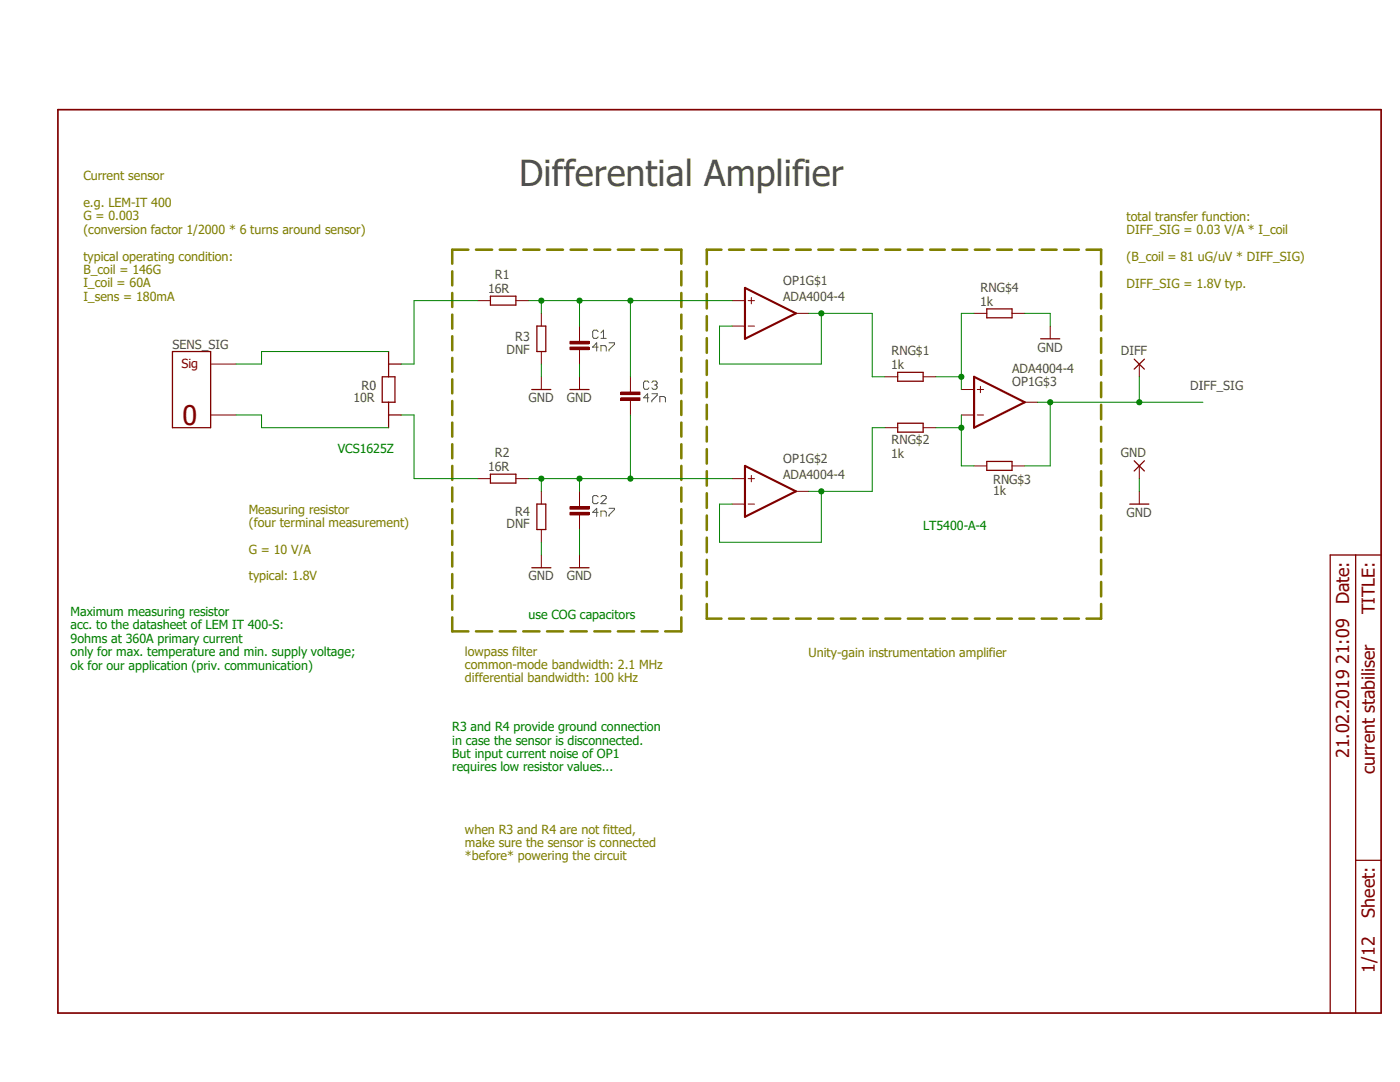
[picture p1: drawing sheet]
<svg xmlns="http://www.w3.org/2000/svg" width="279mm" height="216mm" viewBox="0 0 279 216" stroke-linecap="round" stroke-linejoin="round" font-family="sans-serif">
<path d="M11.2 21.4l265 181.1M276.2 21.4l-265 181.1" fill="none" stroke="#fff" stroke-width=".2"/>
<g fill="none" stroke="#808000" stroke-width=".51">
<path d="M90.3 54.1v2.8M90.3 58.5v2.8M93.5 49.8h-3.2v2.8M95 49.8h3.2M99.7 49.8h3.2M104.4 49.8h3.3M109.2 49.8h3.2M113.9 49.8h3.2M118.6 49.8h3.2M123.3 49.8h3.2M128.1 49.8h3.1M132.8 49.8h3.2v2.8"/>
<path d="M136 54.1v2.8M136 58.5v2.8M141.1 54.2v2.9M141.1 58.7v2.9M144 49.8h-2.9v2.9M145.5 49.8h3M150 49.8h2.9M154.4 49.8h3M158.9 49.8h2.9M163.3 49.8h3M167.8 49.8h2.9M172.3 49.8h2.9"/>
<path d="M176.7 49.8h3M181.2 49.8h2.9M185.6 49.8h3M190.1 49.8h2.9M194.6 49.8h2.9M199 49.8h2.9M203.5 49.8h2.9M207.9 49.8h3M212.4 49.8h2.9M216.8 49.8h3v2.9M219.8 54.2v2.9M219.8 58.7v2.9"/>
<path d="M90.3 62.8v2.8M90.3 67.1v2.8M90.3 71.4v2.8M90.3 75.7v2.8M136 62.8v2.8M136 67.1v2.8M136 71.4v2.8M136 75.7v2.8M141.1 63.1v2.9M141.1 67.5v2.9M141.1 71.9v2.9M141.1 76.3v2.9"/>
<path d="M219.8 63.1v2.9M219.8 67.5v2.9M219.8 71.9v2.9M219.8 76.3v2.9M90.3 80v2.8M90.3 84.3v2.8M90.3 88.6v2.8M90.3 93v2.8M90.3 97.3v2.8M136 80v2.8M136 84.3v2.8M136 88.6v2.8"/>
<path d="M136 93v2.8M136 97.3v2.8M141.1 80.8v2.9M141.1 85.2v2.9M141.1 89.6v2.9M141.1 94v2.9M141.1 98.4v2.9M219.8 80.8v2.9M219.8 85.2v2.9M219.8 89.6v2.9M219.8 94v2.9M219.8 98.4v2.9"/>
<path d="M90.3 101.6v2.8M90.3 105.9v2.8M90.3 110.2v2.8M90.3 114.6v2.7M90.3 118.9v2.8M136 101.6v2.8M136 105.9v2.8M136 110.2v2.8M136 114.6v2.7M136 118.9v2.8M141.1 102.9v2.8M141.1 107.3v2.9"/>
<path d="M141.1 111.7v2.9M141.1 116.1v2.9M219.8 102.9v2.8M219.8 107.3v2.9M219.8 111.7v2.9M219.8 116.1v2.9M90.3 123.2v2.8h3.2M95 126h3.2M99.7 126h3.2M104.4 126h3.3M109.2 126h3.2M113.9 126h3.2"/>
<path d="M118.6 126h3.2M123.3 126h3.2M128.1 126h3.1M136 123.2v2.8h-3.2M141.1 120.5v2.9h2.9M145.5 123.4h3M150 123.4h2.9M154.4 123.4h3M158.9 123.4h2.9M163.3 123.4h3M167.8 123.4h2.9M172.3 123.4h2.9"/>
<path d="M176.7 123.4h3M181.2 123.4h2.9M185.6 123.4h3M190.1 123.4h2.9M194.6 123.4h2.9M199 123.4h2.9M203.5 123.4h2.9M207.9 123.4h3M212.4 123.4h2.9M219.8 120.5v2.9h-3"/>
</g>
<g fill="none" stroke="#505050" stroke-width=".2">
<path d="M119.4 69.3h-1.1l.8-.9v1.7M119.4 66.2l-.3-.3h-.6l-.2 .3v1l.2 .3h.6l.3-.3M119.9 70.1v-1.1h.8l.3 .3v.8M119.9 67.5h1.1M119.9 66.4l.5-.5v1.6M121.5 68.4h1.1v.3l-1.1 1.1v.3M129.5 79.4h-1.1l.8-.8v1.6M129.5 76.3l-.3-.3h-.5l-.3 .3v1.1l.3 .3h.5l.3-.3M130.1 78.6h1v.3l-1 1v.3M130.1 76.3l.2-.3h.6l.2 .3v.3l-.2 .2M130.6 76.8h.3M130.9 76.8l.2 .3v.3l-.2 .3h-.6l-.2-.3"/>
<path d="M119.4 99.1l-.3-.2h-.6l-.2 .2v1.1l.2 .3h.6l.3-.3M119.9 99.1l.3-.2h.5l.3 .2v.3l-1.1 1.1h1.1M131.7 80.2v-1.1h.8l.3 .3v.8M119.4 102.2h-1.1l.8-.8v1.6M119.9 103v-1h.8l.3 .2v.8M121.5 101.4h1.1v.3l-1.1 1.1v.2"/>
</g>
<path d="M97.9 59.1h5.1v1.8h-5.1zM76.3 75.2h2.5v5.1h-2.5zM77.6 70.1v5.1M77.6 72.6h2.5M77.6 80.3v5M77.6 82.8h2.5M270.6 110.7v91.4M275.6 110.7h-10.1v91.4M270.6 171.7h5" fill="none" stroke="#800000" stroke-width=".25"/>
<path d="M11.6 21.9h264v180.2h-264z" fill="none" stroke="#800000" stroke-width=".34"/>
<path d="M95.3 60h2.6M103 60h2.5M115.7 67.6v.6M115.7 69.5v.6" fill="none" stroke="#800000" stroke-width=".2"/>
<path d="M113.7 68.1h3.9v.5h-3.9z" fill-rule="evenodd" fill="#800000"/>
<path d="M113.7 68.1h3.9v.5h-3.9z" fill="none" stroke="#800000" stroke-width=".2"/>
<path d="M113.7 69.3h3.9v.5h-3.9z" fill-rule="evenodd" fill="#800000"/>
<path d="M113.7 69.3h3.9v.5h-3.9zM115.7 65.1v2.5M115.7 70.1v2.5M115.7 100.6v.6M115.7 102.5v.6" fill="none" stroke="#800000" stroke-width=".2"/>
<path d="M113.7 101.1h3.9v.5h-3.9z" fill-rule="evenodd" fill="#800000"/>
<path d="M113.7 101.1h3.9v.5h-3.9z" fill="none" stroke="#800000" stroke-width=".2"/>
<path d="M113.7 102.2h3.9v.5h-3.9z" fill-rule="evenodd" fill="#800000"/>
<path d="M125.8 77.7v.7M125.8 79.6v.7M115.7 98v2.6M113.7 102.2h3.9v.5h-3.9zM115.7 103.1v2.6" fill="none" stroke="#800000" stroke-width=".2"/>
<path d="M123.9 78.2h3.8v.5h-3.8z" fill-rule="evenodd" fill="#800000"/>
<path d="M123.9 78.2h3.8v.5h-3.8z" fill="none" stroke="#800000" stroke-width=".2"/>
<path d="M123.9 79.4h3.8v.5h-3.8z" fill-rule="evenodd" fill="#800000"/>
<g fill="none" stroke="#800000" stroke-width=".2">
<path d="M146.1 60h2.6M149.3 60h1.3M149.9 59.4v1.2M42 72.6h5.1M108 62.5v2.6M108 70.1v2.5M108 75.2v2.5M115.7 75.2v2.5M123.9 79.4h3.8v.5h-3.8zM125.8 75.2v2.5M146.1 65.1h2.6M149.3 65.1h1.3"/>
<path d="M158.8 62.5h2.6M176.6 75.2h2.6M184.2 75.2h2.6M191.9 77.7h2.5M194.4 62.5h2.5M195 77.7h1.3M195.7 77.1v1.3M202 62.5h2.5M209.6 65.1v2.5M227.4 72.6v2.6M42 82.8h5.1M95.3 95.5h2.6"/>
<path d="M103 95.5h2.5M108 98v2.6M125.8 80.3v2.5M146.1 95.5h2.6M149.3 95.5h1.3M149.9 94.9v1.2M158.8 98h2.6M176.6 85.3h2.6M184.2 85.3h2.6M191.9 82.8h2.5M194.4 93h2.5M195 82.8h1.3"/>
<path d="M202 93h2.5M204.5 80.3h2.6M227.4 93v2.5M227.4 98v2.6M108 105.7v2.5M108 110.7v2.6M115.7 110.7v2.6M146.1 100.6h2.6M149.3 100.6h1.3"/>
</g>
<g fill="none" stroke="#800000" stroke-width=".25">
<path d="M34.4 70.1h7.6v15.2h-7.6zM106.1 77.7h3.8M107.1 65.1h1.8v5h-1.8zM113.7 77.7h3.9M179.2 74.3h5v1.8h-5zM196.9 61.6h5.1v1.8h-5.1zM207.7 67.6h3.8M226.4 71.7l2 2M228.4 71.7l-2 2M97.9 94.6h5.1v1.8h-5.1zM179.2 84.5h5v1.7h-5zM196.9 92.1h5.1v1.8h-5.1z"/>
<path d="M226.4 91.9l2 2.1M228.4 91.9l-2 2.1M106.1 113.3h3.8M107.1 100.6h1.8v5.1h-1.8zM113.7 113.3h3.9M225.5 100.6h3.8"/>
</g>
<path d="M148.7 57.4l10.1 5.1-10.1 5.1zM194.4 75.2l10.1 5.1-10.1 5zM148.7 93l10.1 5-10.1 5.1z" fill="none" stroke="#800000" stroke-width=".42"/>
<path d="M95.3 60h-12.7v12.6h-2.5M105.5 60h10.2M108 60v2.5M77.6 70.1h-25.4v2.5h-5.1M108 72.6v2.6M115.7 72.6v2.6M204.5 62.5h5.1v2.6M80.1 82.8h2.5v12.7h12.7M227.4 95.5v2.5M108 108.2v2.5M115.7 105.7v5" fill="none" stroke="#008000" stroke-width=".2"/>
<circle cx="108" cy="60" r=".51" fill="#008000"/>
<g fill="none" stroke="#008000" stroke-width=".2">
<path d="M125.8 60h-10.1v5.1"/>
<circle cx="108" cy="60" r=".51"/>
</g>
<circle cx="115.7" cy="60" r=".51" fill="#008000"/>
<g fill="none" stroke="#008000" stroke-width=".2">
<path d="M146.1 60h-20.3v15.2"/>
<circle cx="115.7" cy="60" r=".51"/>
</g>
<circle cx="125.8" cy="60" r=".51" fill="#008000"/>
<g fill="none" stroke="#008000" stroke-width=".2">
<path d="M108 95.5v2.5M115.7 95.5v2.5M125.8 82.8v12.7h-20.3"/>
<circle cx="125.8" cy="60" r=".51"/>
</g>
<circle cx="108" cy="95.5" r=".51" fill="#008000"/>
<circle cx="108" cy="95.5" r=".51" fill="none" stroke="#008000" stroke-width=".2"/>
<circle cx="115.7" cy="95.5" r=".51" fill="#008000"/>
<g fill="none" stroke="#008000" stroke-width=".2">
<path d="M125.8 95.5h20.3"/>
<circle cx="115.7" cy="95.5" r=".51"/>
</g>
<circle cx="125.8" cy="95.5" r=".51" fill="#008000"/>
<g fill="none" stroke="#008000" stroke-width=".2">
<path d="M161.4 62.5h12.7M163.9 62.5v10.1h-20.3v-7.5h2.5"/>
<circle cx="125.8" cy="95.5" r=".51"/>
</g>
<circle cx="163.9" cy="62.5" r=".51" fill="#008000"/>
<g fill="none" stroke="#008000" stroke-width=".2">
<path d="M174.1 62.5v12.7h2.5M163.9 98v10.2h-20.3v-7.6h2.5M176.6 85.3h-2.5v12.7h-12.7"/>
<circle cx="163.9" cy="62.5" r=".51"/>
</g>
<circle cx="163.9" cy="98" r=".51" fill="#008000"/>
<g fill="none" stroke="#008000" stroke-width=".2">
<path d="M186.8 75.2h5.1M194.4 62.5h-2.5v15.2"/>
<circle cx="163.9" cy="98" r=".51"/>
</g>
<circle cx="191.9" cy="75.2" r=".51" fill="#008000"/>
<g fill="none" stroke="#008000" stroke-width=".2">
<path d="M227.4 75.2v5.1M209.6 80.3h30.5"/>
<circle cx="191.9" cy="75.2" r=".51"/>
</g>
<circle cx="227.4" cy="80.3" r=".51" fill="#008000"/>
<g fill="none" stroke="#008000" stroke-width=".2">
<path d="M207.1 80.3h2.5v12.7h-5.1"/>
<circle cx="227.4" cy="80.3" r=".51"/>
</g>
<circle cx="209.6" cy="80.3" r=".51" fill="#008000"/>
<g fill="none" stroke="#008000" stroke-width=".2">
<path d="M186.8 85.3h5.1M191.9 82.8v10.2h2.5"/>
<circle cx="209.6" cy="80.3" r=".51"/>
</g>
<circle cx="191.9" cy="85.3" r=".51" fill="#008000"/>
<g fill="none" stroke="#008000" stroke-width=".2">
<path d="M47.1 82.8h5.1v2.5h25.4"/>
<circle cx="191.9" cy="85.3" r=".51"/>
</g>
<text font-size="7.2" fill="#505050" x="103.6" y="37.1">Differential Amplifier</text>
<text font-size="5.4" fill="#800000" x="36.4" y="84.8">0</text>
<g font-size="3.6" fill="#800000">
<text x="269.3" y="120.6" transform="rotate(-90 269.3 120.6)">Date:</text>
<text x="274.4" y="122.5" transform="rotate(-90 274.4 122.5)">TITLE:</text>
<text x="269.3" y="151.3" transform="rotate(-90 269.3 151.3)">21.02.2019 21:09</text>
<text x="274.4" y="154.5" transform="rotate(-90 274.4 154.5)">current stabiliser</text>
<text x="274.4" y="183.1" transform="rotate(-90 274.4 183.1)">Sheet:</text>
<text x="274.4" y="194.1" transform="rotate(-90 274.4 194.1)">1/12</text>
</g>
<g font-size="2.5" fill="#808000">
<text x="16.6" y="36">Current sensor</text>
<text x="16.6" y="41.3">e.g. LEM-IT 400</text>
<text x="16.6" y="44">G = 0.003</text>
<text x="16.6" y="46.7">(conversion factor 1/2000 * 6 turns around sensor)</text>
<text x="224.8" y="44.1">total transfer function:</text>
<text x="224.8" y="46.8">DIFF_SIG = 0.03 V/A * I_coil</text>
<text x="16.6" y="52">typical operating condition:</text>
<text x="224.8" y="52.1">(B_coil = 81 uG/uV * DIFF_SIG)</text>
<text x="16.6" y="54.7">B_coil = 146G</text>
<text x="16.6" y="57.3">I_coil = 60A</text>
<text x="16.6" y="60">I_sens = 180mA</text>
<text x="224.8" y="57.4">DIFF_SIG = 1.8V typ.</text>
<text x="49.7" y="102.5">Measuring resistor</text>
<text x="49.7" y="105.2">(four terminal measurement)</text>
<text x="49.7" y="110.5">G = 10 V/A</text>
<text x="49.7" y="115.8">typical: 1.8V</text>
<text x="92.8" y="130.8">lowpass filter</text>
<text x="161.4" y="131.1">Unity-gain instrumentation amplifier</text>
<text x="92.8" y="133.5">common-mode bandwidth: 2.1 MHz</text>
<text x="92.8" y="136.1">differential bandwidth: 100 kHz</text>
<text x="92.8" y="166.3">when R3 and R4 are not fitted,</text>
<text x="92.8" y="169">make sure the sensor is connected</text>
<text x="92.8" y="171.7">*before* powering the circuit</text>
</g>
<g font-size="2.5" fill="#505050">
<text x="97.4" y="58.5">16R</text>
<text x="98.8" y="55.6">R1</text>
<text x="156.3" y="60">ADA4004-4</text>
<text x="156.3" y="56.8">OP1G$1</text>
<text x="195.7" y="58.2">RNG$4</text>
<text x="195.6" y="61">1k</text>
<text x="34.4" y="69.6">SENS_SIG</text>
<text x="101.1" y="70.7">DNF</text>
<text x="102.8" y="68.1">R3</text>
<text x="177.9" y="70.9">RNG$1</text>
<text x="207.1" y="70.1">GND</text>
<text x="223.7" y="70.8">DIFF</text>
<text x="72.1" y="77.7">R0</text>
<text x="177.8" y="73.7">1k</text>
<text x="202" y="74.5">ADA4004-4</text>
<text x="202" y="77.1">OP1G$3</text>
<text x="237.5" y="77.7">DIFF_SIG</text>
<text x="70.5" y="80.3">10R</text>
<text x="105.5" y="80.3">GND</text>
<text x="113.1" y="80.3">GND</text>
<text x="177.9" y="88.6">RNG$2</text>
<text x="97.4" y="94">16R</text>
<text x="98.8" y="91.2">R2</text>
<text x="156.3" y="95.5">ADA4004-4</text>
<text x="156.3" y="92.3">OP1G$2</text>
<text x="177.8" y="91.4">1k</text>
<text x="223.7" y="91.1">GND</text>
<text x="198.2" y="98.8">1k</text>
<text x="198.2" y="96.6">RNG$3</text>
<text x="101.1" y="105.4">DNF</text>
<text x="102.8" y="102.9">R4</text>
<text x="224.8" y="103.1">GND</text>
<text x="105.5" y="115.8">GND</text>
<text x="113.1" y="115.8">GND</text>
</g>
<text font-size="2.5" fill="#800000" x="36.2" y="73.4">Sig</text>
<g font-size="2.5" fill="#008000">
<text x="67.4" y="90.4">VCS1625Z</text>
<text x="184.2" y="105.7">LT5400-A-4</text>
<text x="14.1" y="122.9">Maximum measuring resistor</text>
<text x="14.1" y="125.6">acc. to the datasheet of LEM IT 400-S:</text>
<text x="105.5" y="123.4">use COG capacitors</text>
<text x="14.1" y="128.3">9ohms at 360A primary current</text>
<text x="14.1" y="130.9">only for max. temperature and min. supply voltage;</text>
<text x="14.1" y="133.6">ok for our application (priv. communication)</text>
<text x="90.3" y="145.9">R3 and R4 provide ground connection</text>
<text x="90.3" y="148.6">in case the sensor is disconnected.</text>
<text x="90.3" y="151.3">But input current noise of OP1</text>
<text x="90.3" y="153.9">requires low resistor values...</text>
</g>
</svg>
